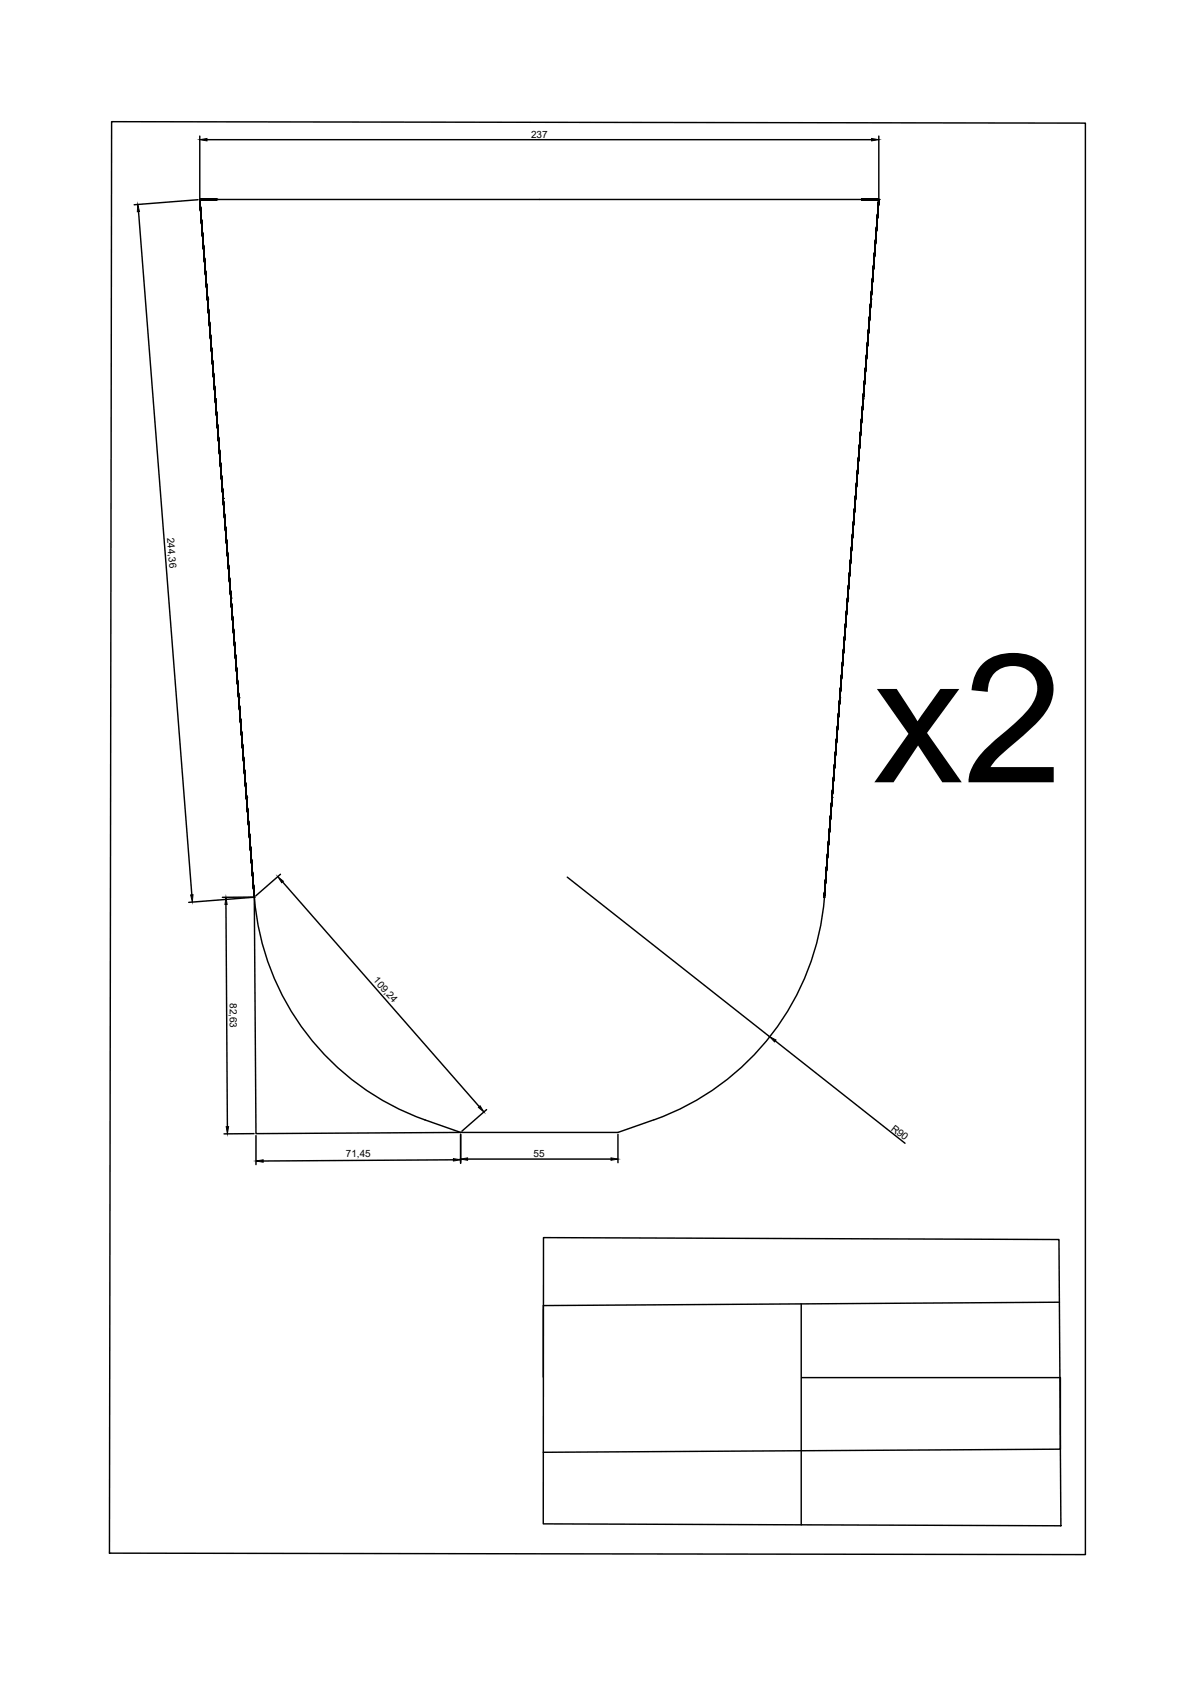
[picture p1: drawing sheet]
<svg xmlns="http://www.w3.org/2000/svg" width="210mm" height="297mm" viewBox="0 0 210 297" stroke-linecap="round" stroke-linejoin="round" font-family="sans-serif">
<!-- layer: 0 -->
<g fill="none" stroke="#000" stroke-width=".25">
<path d="M19.7 21.4l171.6 .3v252.4l-172-.3zM24.4 37.3l9.4 120.5M34.9 35.2l-11.2 .9M35.2 35.2l9.6 122.9zM35.2 35.2h.1M35.2 35.2l9.6 122.9M35.2 35.2h3.1zM35.2 35.2h3.1M35.2 24v10.9M35.7 35.2h.1M36.1 35.2h.1M36.5 24.6h117.1"/>
<path d="M36.5 35.2h.1M36.9 35.2h.1M37.4 35.2h.1M37.8 35.2h.1M38.3 35.2h.1M38.3 35.2h116.6M151.8 35.2h3.1zM151.8 35.2h.1M152.3 35.2h.1M152.7 35.2h.1M153.1 35.2h.1M153.6 35.2h.1"/>
<path d="M154 35.2h.1M154.4 35.2h.1M154.9 35.2l-9.6 122.9zM154.9 35.2h.1M154.9 35.2l-9.6 122.9M154.9 24v10.9M36.6 52.7h.1M153.5 52.7h.1M38 70.3h.1M152.1 70.3h.1M39.4 87.9h.1M150.7 87.9h.1"/>
<path d="M40.7 105.4h.1M149.4 105.4h.1M42.1 123h.1M148 123h.1M39.8 159.5l.3 39.1M43.5 140.6h.1M44.5 158.2l-11.2 .9M44.5 158.1l-5.3 .1M44.8 158.1h.1M44.8 158.1l.3 41.7 36.1-.2M44.8 158.1a45.4 45.4 0 0 0 30.1 39.3M49.4 154.1l-4.3 3.8"/>
<path d="M49.8 155.5l34.6 39.6M100 154.6l35.6 28.1M145.3 158.1h.1M145.3 158.1a45.4 45.4 0 0 1-30.1 39.3M146.6 140.6h.1M44.8 199.8l-5.3 .1M74.9 197.4l6.3 2.2M81.2 200v5.1M85.8 195.6l-4.4 3.8M108.9 200v5M115.2 197.4l-6.3 2.2h-27.7M136.6 183.5l22.9 18"/>
<path d="M45.1 200.2v5.1M79.9 204.5l-33.5 .2M82.4 204.3h25.3M95.8 218.2l90.8 .3 .4 50.5-91.3-.4zM141.2 229.9v38.9M186.7 229.6l-91 .6v12.6M141.3 242.9h45.6v12.6l-91.2 .5"/>
</g>
<g fill="#000" stroke="#000" stroke-width=".18">
<path d="M24.3 36.1l.3 1.2h-.4zM35.2 24.6l1.3-.2v.4zM153.6 24.4l1.3 .2-1.3 .2zM33.6 157.8l.4-.1-.1 1.3zM39.8 158.2l.2 1.3h-.3zM49 154.5l.9 .8-.3 .3zM39.9 198.6h.4l-.2 1.3zM84.3 195.2l.3-.3 .7 1.1zM135.6 182.7l1.2 .6-.3 .4zM45.1 204.7l1.3-.2v.4zM79.9 204.2l1.3 .3-1.3 .2zM81.2 204.3l1.2-.2v.4z"/>
<path d="M107.7 204.1l1.2 .2-1.2 .2z"/>
</g>
<text font-size="31.7" x="153.9" y="137.9">x2</text>
<g font-size="1.8">
<text x="93.6" y="24.3">237</text>
<text x="29.4" y="94.8" transform="rotate(85 29.4 94.8)">244,36</text>
<text x="65.7" y="172.8" transform="rotate(49 65.7 172.8)">109,24</text>
<text x="40.5" y="176.8" transform="rotate(90 40.5 176.8)">82,63</text>
<text x="94.1" y="204">55</text>
<text x="157" y="199.1" transform="rotate(38 157 199.1)">R90</text>
<text x="60.9" y="204" transform="rotate(-1 60.9 204)">71,45</text>
</g>
</svg>
